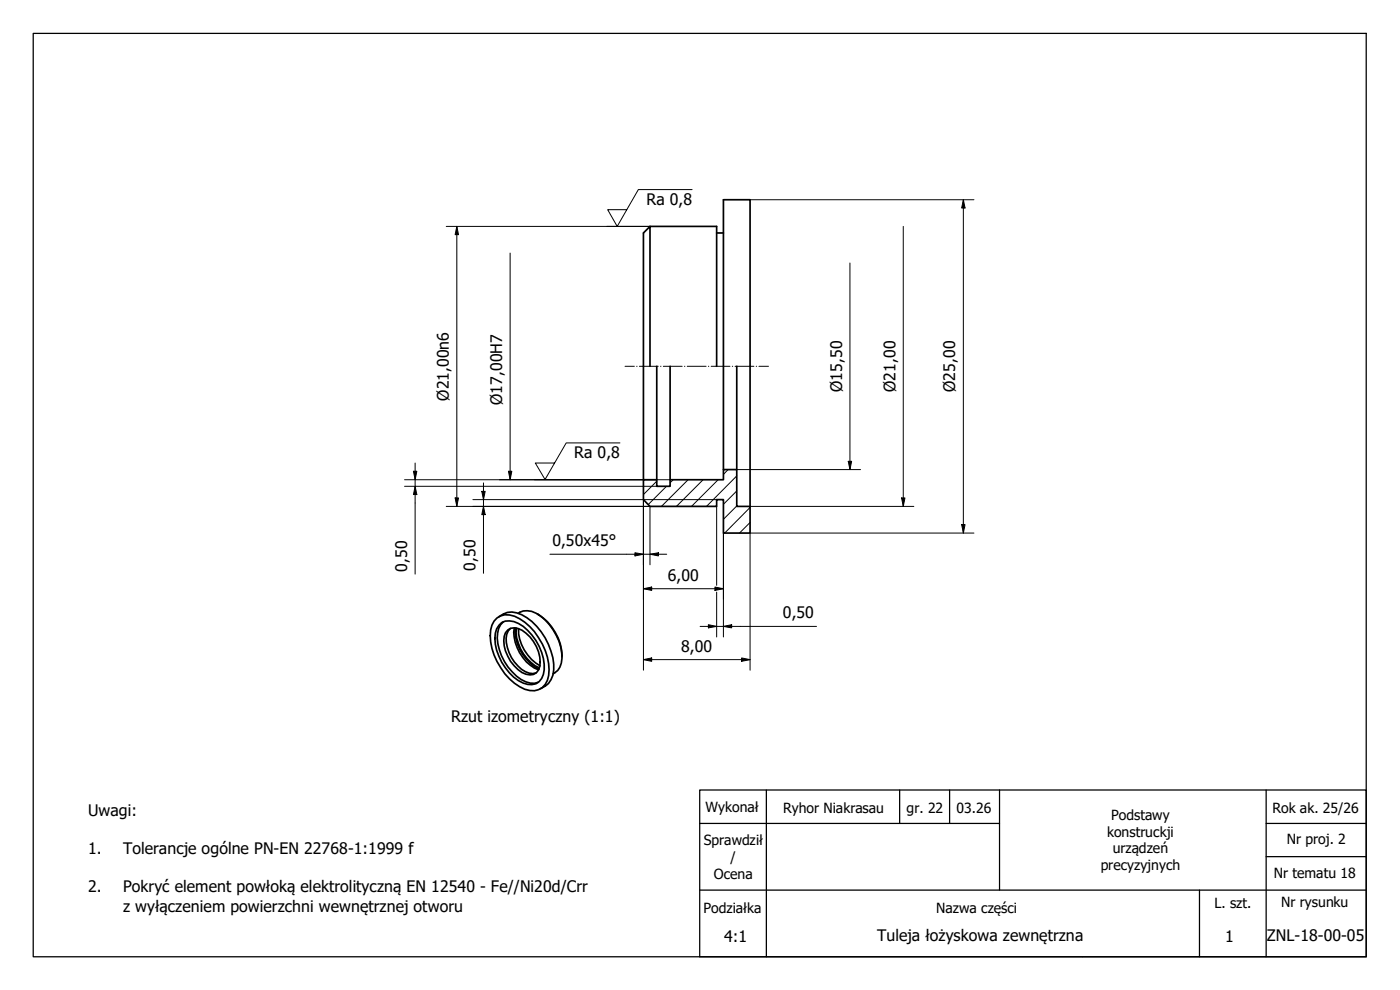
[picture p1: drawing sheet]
<svg xmlns="http://www.w3.org/2000/svg" width="420mm" height="297mm" viewBox="0 0 420 297" stroke-linecap="round" stroke-linejoin="round" font-family="sans-serif">
<!-- layer: Hatch (ISO) -->
<path d="M197.1 144.4l-4 4M200 145.9l-5.4 5.5M202.1 143.9l-1 .9M206.5 143.9l-8 8M211 143.9l-8 8M215.5 143.9l-8 8M218.5 140.9l-1.4 1.5M221.1 151.8l-4 4M221.1 147.3l-4 4M221.1 142.8l-9.1 9.1M225.1 156.8l-3.2 3.1M225.1 152.3l-7.6 7.6" fill="none" stroke="#000" stroke-width=".3"/>
<!-- layer: Visible (ISO) -->
<g fill="none" stroke="#000" stroke-width=".51">
<path d="M195.1 67.9h20v42M215.1 69.9h2M195.1 109.9v-42l-2 2v74M197.1 109.9v34M201.1 109.9v34M221.1 109.9v31M193.1 143.9h4v2h4v-2h16v-3h4v11h4v8h-8v-10h-2v2h-20l-2-2zM217.1 140.9v-81h8v92M149.2 185.4a5.6 5.6 0 0 1 6.8 .3 18.8 18.8 0 0 1 8.7 17 5 5 0 0 1-7.2 4.1 18.7 18.7 0 0 1-10.2-17.8l.3-1.4 .7-1.2zM149.7 187.6a4.2 4.2 0 0 1 5.9-.5 16 16 0 0 1 7.7 13.9 4.2 4.2 0 0 1-6.3 4 15.5 15.5 0 0 1-8.3-15l.3-1.3zM149.7 185a6.4 6.4 0 0 1 8.4 .3 19.2 19.2 0 0 1 8.1 15.7 6.3 6.3 0 0 1-4 5.7M151.1 186.5a7.8 7.8 0 0 0-1.2 8.4 15.6 15.6 0 0 0 7.9 9.7l1.3 .4h1.3l1.1-.3"/>
<path d="M152.4 189a4.1 4.1 0 0 1 5.5 1 11.4 11.4 0 0 1 4.1 9.9 2.94 2.94 0 0 1-4.1 2.4 11.2 11.2 0 0 1-6.6-11.4l.4-1zM153.2 188.6a5.1 5.1 0 0 0-.9 5.7 11.1 11.1 0 0 0 6.5 7.7l1.1 .1 .9-.2M154.4 188.4a12.3 12.3 0 0 0 7.2 12.6M154.6 188.4a13.4 13.4 0 0 0 7.1 12.4M155 188.5a12.4 12.4 0 0 0 6.9 11.9M155.5 184a5.6 5.6 0 0 1 6.8 .9 16.7 16.7 0 0 1 6.4 12.6 5 5 0 0 1-2.7 4.7M155.6 188.6a12.8 12.8 0 0 0 6.5 11.2M161.3 184.2a15.5 15.5 0 0 1 7.4 12.9"/>
</g>
<!-- layer: Border (ANSI) -->
<path d="M10 10h400v277.1h-400z" fill="none" stroke="#000" stroke-width=".38"/>
<!-- layer: Title (ANSI) -->
<path d="M230 237v50.1h-20v-50.1h200v50.1h-30M270 237v10.1M285 237v10.1M300 237v30.1M380 237v50.1h-20M210 247.1h90M380 247.1h30M380 257h30M210 267.1h200M360 267.1v20h-130" fill="none" stroke="#000" stroke-width=".38"/>
<!-- layer: Sketch Geometry (ISO) -->
<g fill="none" stroke="#000" stroke-width=".3">
<path d="M187.6 109.9h2.8M191.1 109.9h.1M191.9 109.9h5.6M198.2 109.9h.2M199.1 109.9h5.6M205.4 109.9h.1M206.2 109.9h5.7M212.6 109.9h.1M213.4 109.9h5.7M219.8 109.9h.1M220.6 109.9h5.7M226.9 109.9h.2"/>
<path d="M227.8 109.9h2.8"/>
</g>
<!-- layer: Dimension (ISO) -->
<g fill="none" stroke="#000" stroke-width=".3">
<path d="M225.1 59.9h67.2M289.1 59.9l.5 2.5h-1zM289.1 59.9v100M133.9 67.9h61.2M137.1 67.9l.5 2.5h-1zM137.1 67.9v84M153.1 75.9v68M255.1 78.9v62M271.1 67.9v84M124.6 138.9v33.4M254.6 138.4h1l-.5 2.5zM121.4 143.9h71.7"/>
<path d="M121.4 145.9h75.7M124.1 141.4h1l-.5 2.5zM124.6 145.9l.5 2.5h-1zM133.9 151.9h81.2v23.7M136.6 149.4h1l-.5 2.5zM141.9 149.9h73.2M144.6 147.4h1l-.5 2.5zM145.1 151.9l.5 2.5h-1zM145.1 144.9v27.1M152.6 141.4h1l-.5 2.5zM193.1 149.9v51.2M195.1 151.9v17.6"/>
<path d="M217.1 159.9v31.2M221.1 140.9h37.2M225.1 151.9h49.2M270.6 149.4h1l-.5 2.5zM288.6 157.4h1l-.5 2.5zM292.3 159.9h-67.2v41.2M165 166.3h35.1M190.6 165.8l2.5 .5-2.5 .5zM193.1 176.6l2.5-.5v1.1zM193.1 176.6h24M195.1 166.3l2.5-.5v1zM214.6 176.1l2.5 .5-2.5 .6z"/>
<path d="M215.1 177.7v13.4M193.1 197.9l2.5-.5v1zM193.1 197.9h32M210.1 187.9h34.9M212.6 187.4l2.5 .5-2.5 .5zM217.1 187.9l2.5-.5v1zM222.6 197.4l2.5 .5-2.5 .5z"/>
</g>
<g fill="#000">
<path d="M137.1 67.9l.5 2.5h-1zM289.1 59.9l.5 2.5h-1zM254.6 138.4h1l-.5 2.5zM124.1 141.4h1l-.5 2.5zM124.6 145.9l.5 2.5h-1zM136.6 149.4h1l-.5 2.5zM144.6 147.4h1l-.5 2.5zM145.1 151.9l.5 2.5h-1zM152.6 141.4h1l-.5 2.5zM270.6 149.4h1l-.5 2.5zM288.6 157.4h1l-.5 2.5zM190.6 165.8l2.5 .5-2.5 .5z"/>
<path d="M193.1 176.6l2.5-.5v1.1zM195.1 166.3l2.5-.5v1zM214.6 176.1l2.5 .5-2.5 .6zM193.1 197.9l2.5-.5v1zM212.6 187.4l2.5 .5-2.5 .5zM217.1 187.9l2.5-.5v1zM222.6 197.4l2.5 .5-2.5 .5z"/>
</g>
<!-- layer: Symbol (ISO) -->
<path d="M207.7 56.9h-16.1l-6.4 11-2.8-5h5.7M182.1 67.9h13M186.1 132.9h-16.2l-6.3 11-2.9-5h5.7M160.4 143.9h40.7" fill="none" stroke="#000" stroke-width=".3"/>
<g font-size="4.8">
<text x="194" y="61.5">Ra 0,8</text>
<text x="252.7" y="117.6" transform="rotate(-90 252.7 117.6)">Ø15,50</text>
<text x="268.7" y="117.6" transform="rotate(-90 268.7 117.6)">Ø21,00</text>
<text x="286.7" y="117.6" transform="rotate(-90 286.7 117.6)">Ø25,00</text>
<text x="134.7" y="120.3" transform="rotate(-90 134.7 120.3)">Ø21,00n6</text>
<text x="150.7" y="121.5" transform="rotate(-90 150.7 121.5)">Ø17,00H7</text>
<text x="172.3" y="137.5">Ra 0,8</text>
<text x="165.8" y="163.9">0,50x45°</text>
<text x="122.2" y="171.5" transform="rotate(-90 122.2 171.5)">0,50</text>
<text x="142.7" y="171.2" transform="rotate(-90 142.7 171.2)">0,50</text>
<text x="200.4" y="174.2">6,00</text>
<text x="234.9" y="185.5">0,50</text>
<text x="204.4" y="195.5">8,00</text>
<text x="135.4" y="216.5">Rzut izometryczny (1:1)</text>
<text x="26.4" y="244.7">Uwagi:</text>
<text x="26.4" y="256.3">1.</text>
<text x="37" y="256.3">Tolerancje ogólne PN-EN 22768-1:1999 f</text>
<text x="26.4" y="267.8">2.</text>
<text x="37" y="267.8">Pokryć element powłoką elektrolityczną EN 12540 - Fe//Ni20d/Crr</text>
<text x="37" y="273.5">z wyłączeniem powierzchni wewnętrznej otworu</text>
<text x="217.4" y="282.5">4:1</text>
<text x="263.2" y="282.2">Tuleja łożyskowa zewnętrzna</text>
<text x="367.7" y="282.8">1</text>
<text x="380.2" y="282.4">ZNL-18-00-05</text>
</g>
<g font-size="4.2">
<text x="211.8" y="243.8">Wykonał</text>
<text x="235" y="243.8">Ryhor Niakrasau</text>
<text x="272.1" y="243.8">gr. 22</text>
<text x="287.1" y="243.8">03.26</text>
<text x="381.9" y="243.8">Rok ak. 25/26</text>
<text x="332.3" y="251.1">konstruckji</text>
<text x="333.4" y="246">Podstawy</text>
<text x="211.2" y="253.7">Sprawdził</text>
<text x="333.9" y="256.1">urządzeń</text>
<text x="386.2" y="253.1">Nr proj. 2</text>
<text x="214.2" y="263.7">Ocena</text>
<text x="219.3" y="258.7">/</text>
<text x="330.3" y="261.1">precyzyjnych</text>
<text x="382.3" y="263.5">Nr tematu 18</text>
<text x="211.1" y="273.9">Podziałka</text>
<text x="281" y="273.9">Nazwa części</text>
<text x="364.5" y="272.5">L. szt.</text>
<text x="384.5" y="272.2">Nr rysunku</text>
</g>
</svg>
